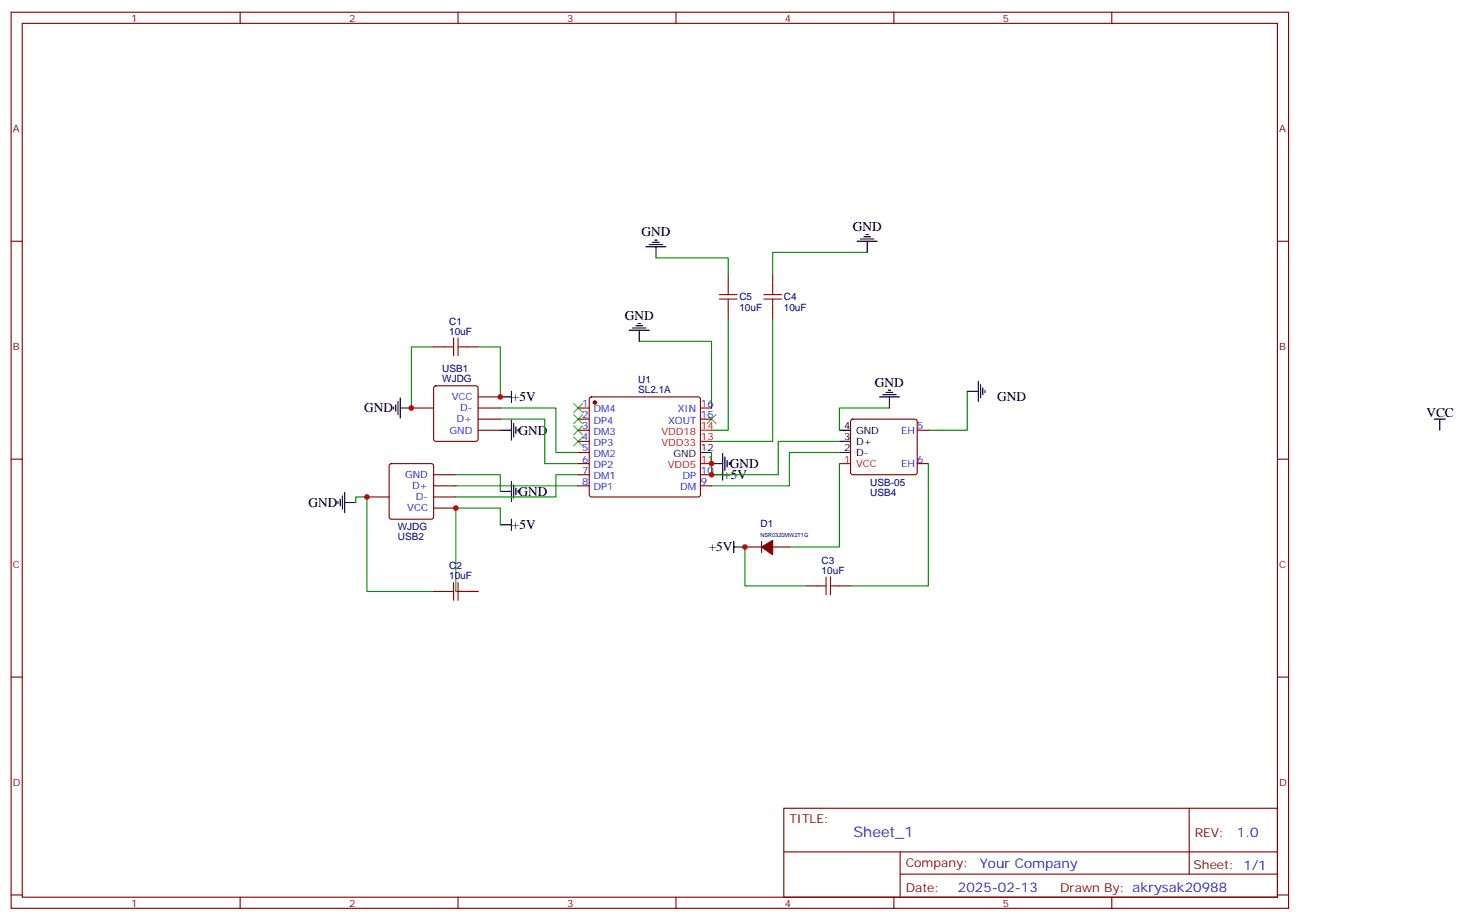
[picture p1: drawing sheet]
<svg xmlns="http://www.w3.org/2000/svg" width="465mm" height="292mm" viewBox="0 0 465 292" stroke-linecap="round" stroke-linejoin="round" font-family="sans-serif">
<g fill="none" stroke="#870000" stroke-width=".35">
<path d="M3.5 3.9h405.4v284.3h-405.4zM7.1 7.4h398.2v277.3h-398.2zM76.2 3.9v3.5M145.3 3.9v3.5M214.5 3.9v3.5M283.6 3.9v3.5M352.8 3.9v3.5M3.5 76.6h3.6M405.3 76.6h3.6M231.1 87.1v3.6M231.1 97.7v3.5M245.2 87.1v3.6"/>
<path d="M245.2 97.7v3.5M137.6 110.1h3.5M148.2 110.1h3.5M130.5 129.5h7.1M137.8 122.6l.5-.2h12.7l.5 .2 .2 .5v16.2l-.2 .5-.5 .3h-12.7l-.5-.3-.2-.5v-16.2zM151.7 136.5h7M151.7 129.5h7M151.7 133h7M151.7 125.9h7M183.4 136.5h3.6M183.4 129.5h3.6M183.4 133h3.6"/>
<path d="M187.2 126.1l.5-.2h33.8l.5 .2 .2 .5v30.4l-.2 .5-.5 .2h-33.8l-.5-.2-.2-.5v-30.4zM222.2 129.5h3.6M222.2 133h3.6M270.1 133.2l.5-.2h19.7l.5 .2 .2 .5v16.2l-.2 .5-.5 .2h-19.7l-.5-.2-.2-.5v-16.2zM291 136.5h3.6M3.5 145.7h3.6M116.4 157.7h7.1M123.7 147.3l.5-.2h12.7l.5 .2 .2 .5v16.2l-.3 .5-.4 .2h-12.7l-.5-.2-.2-.5v-16.2zM137.6 150.6h7M137.6 154.2h7M137.6 157.7h7M183.4 147.1h3.6"/>
<path d="M183.4 140.1h3.6M183.4 143.6h3.6M183.4 150.6h3.6M183.4 154.2h3.6M222.2 150.6h3.6M222.2 154.2h3.6M291 147.1h3.6M405.3 145.7h3.6M137.6 161.2h7M236.4 173.6h5.3M241.7 171.8v3.5M245.2 173.6h5.3"/>
<path d="M137.6 187.7h3.5M148.2 187.7h3.5M255.8 185.9h3.5M266.3 185.9h3.6M3.5 214.8h3.6M405.3 214.8h3.6M248.7 256.5h156.6v28.2h-156.6zM377.3 256.5v20.9M248.7 270.3h156.5M285.6 277.4h119.6M285.6 270.3v14.1M3.5 284h3.6"/>
<path d="M76.2 284.7v3.5M145.3 284.7v3.5M214.5 284.7v3.5M283.6 284.7v3.5M352.8 284.7v3.5M405.3 284h3.6"/>
</g>
<g fill="none" stroke="#000" stroke-width=".35">
<path d="M205 78.3h6.3M206 77.6h4.3M207.1 76.9h2.1M207.8 76.2h.7M208.1 78.3v3.5M272 76.6h6.3M273 75.8h4.3M274.1 75.1h2.1M274.8 74.4h.7M275.2 76.6v3.5M199.7 104.8h6.3M200.7 104.1h4.3"/>
<path d="M201.8 103.4h2.1M202.5 102.7h.7M202.8 104.8v3.5M124.9 129.1v.7M125.6 128.4v2.1M126.3 127.4v4.2M127 129.5h3.5M127 126.3v6.3M158.7 136.5h3.6M158.7 125.9h3.6M162.3 124.2v3.5M162.3 133.3v6.4"/>
<path d="M163 134.4v4.2M163.7 135.5v2.1M164.4 136.2v.7M266.3 136.5h3.6M279 125.9h6.4M280.1 125.2h4.2M281.2 124.5h2.1M281.9 123.8h.7M282.2 125.9v3.6M306.9 124.2h3.5M310.4 121v6.4M311.1 122.1v4.2"/>
<path d="M311.9 123.1v2.1M312.6 123.8v.7M455.1 133h3.5M456.8 133v3.5M107.2 159.1v.7M107.9 158.4v2.1M108.7 157.3v4.3M109.4 159.5h3.5M109.4 156.3v6.3M158.7 155.9h3.6M162.3 152.8v6.3M163 153.8v4.2"/>
<path d="M163.7 154.9v2.1M164.4 155.6v.7M222.2 143.6h3.6M225.8 147.1h3.5M225.8 150.6h3.5M229.3 143.9v8.5M230 145v4.2M230.7 146v2.2M231.4 146.8v.7M266.3 140.1h3.6M266.3 143.6h3.6M158.7 166.5h3.6"/>
<path d="M162.3 164.7v3.6M232.8 173.6h3.6M232.8 171.8v3.5"/>
</g>
<g fill="none" stroke="#008700" stroke-width=".35">
<path d="M208.1 81.8h23v5.3M275.2 80.1h-30v7M137.6 110.1h-7.1v19.4M151.7 110.1h7v15.8M202.8 108.3h23v21.2M231.1 101.2v35.3h-5.3M245.2 101.2v38.9h-19.4M158.7 133h14.2v14.1h10.5M158.7 129.5h17.7v14.1h7M282.2 129.5h-15.9v7M306.9 124.2v12.3h-12.3M112.9 159.5v-1.8h3.5v30h21.2"/>
<path d="M144.6 150.6h14.1v5.3M144.6 154.2h38.8M183.4 150.6h-7v7.1h-31.8M266.3 147.1v26.5h-15.8M266.3 143.6h-15.8v10.6h-24.7M266.3 140.1h-19.4v10.5h-21.1v-7M294.6 147.1v38.8h-24.7M158.7 166.5v-5.3h-14.1v26.5h7.1M236.4 173.6v12.3h19.4"/>
</g>
<path d="M222.2 136.5h3.6M222.2 147.1h3.6M222.2 140.1h3.6M266.3 147.1h3.6" fill="none" stroke="#f00" stroke-width=".35"/>
<path d="M182 138.6l2.9 2.9M182 135.1l2.9 2.8M182 131.6l2.9 2.8M182 128.1l2.9 2.8M184.9 138.6l-2.9 2.9M184.9 135.1l-2.9 2.8M184.9 131.6l-2.9 2.8M184.9 128.1l-2.9 2.8M224.4 131.6l2.8 2.8M227.2 131.6l-2.8 2.8" fill="none" stroke="#3c3" stroke-width=".35"/>
<g fill="none" stroke="#a10000" stroke-width=".35">
<path d="M228.2 93.5h5.7M228.2 94.9h5.7M231.1 90.7v2.8M231.1 94.9v2.8M242.4 93.5h5.6M242.4 94.9h5.6M245.2 90.7v2.8M245.2 94.9v2.8M141.1 110.1h2.8M143.9 107.2v5.7M145.3 107.2v5.7M145.3 110.1h2.9"/>
<path d="M141.1 187.7h2.8M143.9 184.9v5.6M145.3 187.7h2.9M145.3 184.9v5.6M259.3 185.9h2.8M262.1 183.1v5.6M263.5 185.9h2.8M263.5 183.1v5.6"/>
</g>
<g fill="#870000" stroke="#870000" stroke-width=".35">
<path d="M241.7 173.6l3.5-2.2v4.6z"/>
<circle cx="188.7" cy="127.7" r=".53"/>
</g>
<g fill="#c00">
<circle cx="236.4" cy="173.6" r=".88"/>
<circle cx="158.8" cy="125.9" r=".88"/>
<circle cx="130.5" cy="129.5" r=".88"/>
<circle cx="225.8" cy="150.6" r=".88"/>
<circle cx="225.8" cy="147.1" r=".88"/>
<circle cx="116.4" cy="157.7" r=".88"/>
<circle cx="144.6" cy="161.2" r=".88"/>
</g>
<text font-size="4.6" fill="#00f" x="270.8" y="265.5">Sheet_1</text>
<g font-size="4.2">
<text x="203.6" y="75">GND</text>
<text x="270.6" y="73.3">GND</text>
<text x="198.3" y="101.5">GND</text>
<text x="277.6" y="122.7">GND</text>
<text x="115.5" y="130.9">GND</text>
<text x="162.5" y="127.3">+5V</text>
<text x="316.4" y="127.4">GND</text>
<text x="164.6" y="137.9">GND</text>
<text x="452.6" y="132.3">VCC</text>
<text x="231.6" y="148.5">GND</text>
<text x="229.5" y="152.1">+5V</text>
<text x="97.9" y="160.8">GND</text>
<text x="164.6" y="157.3">GND</text>
<text x="162.5" y="167.9">+5V</text>
<text x="224.9" y="175">+5V</text>
</g>
<g font-size="4.2" fill="#00f">
<text x="392.5" y="265.7">1.0</text>
<text x="310.9" y="275.3">Your Company</text>
<text x="304" y="283.1">2025-02-13</text>
</g>
<g font-size="3.9" fill="#800">
<text x="250.5" y="261.1">TITLE:</text>
<text x="379.1" y="265.7">REV:</text>
<text x="287.4" y="275.3">Company:</text>
<text x="378.7" y="275.9">Sheet: 1/1</text>
<text x="287.4" y="282.9">Date:</text>
<text x="336.4" y="283">Drawn By: akrysak20988</text>
</g>
<g font-size="3.2" fill="#800">
<text x="41.6" y="6.9">1</text>
<text x="110.8" y="6.9">2</text>
<text x="179.9" y="6.9">3</text>
<text x="249.1" y="6.9">4</text>
<text x="318.2" y="6.9">5</text>
<text x="4.1" y="42">A</text>
<text x="405.9" y="42">A</text>
<text x="4.1" y="111.1">B</text>
<text x="405.9" y="111.1">B</text>
<text x="4.1" y="180.3">C</text>
<text x="405.9" y="180.3">C</text>
<text x="4.1" y="249.4">D</text>
<text x="405.9" y="249.4">D</text>
<text x="41.6" y="287.7">1</text>
<text x="110.8" y="287.7">2</text>
<text x="179.9" y="287.7">3</text>
<text x="249.1" y="287.7">4</text>
<text x="318.2" y="287.7">5</text>
</g>
<g font-size="3.2" fill="#000080">
<text x="234.6" y="95.3">C5</text>
<text x="248.7" y="95.3">C4</text>
<text x="234.6" y="98.6">10uF</text>
<text x="248.7" y="98.6">10uF</text>
<text x="142.5" y="106.2">10uF</text>
<text x="142.5" y="103">C1</text>
<text x="140.3" y="118.2">USB1</text>
<text x="140.3" y="121.4">WJDG</text>
<text x="202.5" y="124.9">SL2.1A</text>
<text x="202.5" y="121.6">U1</text>
<text x="276.2" y="154.3">USB-05</text>
<text x="276.2" y="157.5">USB4</text>
<text x="241.3" y="167.2">D1</text>
<text x="126.2" y="168.3">WJDG</text>
<text x="126.2" y="171.5">USB2</text>
<text x="260.7" y="178.9">C3</text>
<text x="142.5" y="183.8">10uF</text>
<text x="142.5" y="180.6">C2</text>
<text x="260.7" y="182">10uF</text>
</g>
<g font-size="3.2" fill="#00f">
<text x="143.3" y="127">VCC</text>
<text x="146" y="130.5">D-</text>
<text x="184.8" y="129.1">1</text>
<text x="188.3" y="130.9">DM4</text>
<text x="215.1" y="130.9">XIN</text>
<text x="222.4" y="129.1">16</text>
<text x="142.6" y="137.6">GND</text>
<text x="144.9" y="134.1">D+</text>
<text x="184.8" y="132.6">2</text>
<text x="184.8" y="136.2">3</text>
<text x="188.3" y="134.4">DP4</text>
<text x="188.3" y="137.9">DM3</text>
<text x="212" y="134.4">XOUT</text>
<text x="222.4" y="132.6">15</text>
<text x="285.9" y="137.6">EH</text>
<text x="291" y="136.2">5</text>
<text x="184.8" y="139.7">4</text>
<text x="184.8" y="143.2">5</text>
<text x="188.3" y="141.5">DP3</text>
<text x="184.8" y="146.8">6</text>
<text x="188.3" y="145">DM2</text>
<text x="188.3" y="148.5">DP2</text>
<text x="285.9" y="148.2">EH</text>
<text x="291" y="146.8">6</text>
<text x="128.5" y="151.7">GND</text>
<text x="130.8" y="155.2">D+</text>
<text x="184.8" y="150.3">7</text>
<text x="184.8" y="153.8">8</text>
<text x="188.3" y="152">DM1</text>
<text x="188.3" y="155.6">DP1</text>
<text x="215.8" y="155.6">DM</text>
<text x="216.6" y="152">DP</text>
<text x="222.4" y="153.8">9</text>
<text x="222.4" y="150.3">10</text>
<text x="131.9" y="158.8">D-</text>
<text x="129.2" y="162.3">VCC</text>
</g>
<g font-size="3.2" fill="#f00">
<text x="209.9" y="137.9">VDD18</text>
<text x="222.4" y="136.2">14</text>
<text x="209.9" y="141.5">VDD33</text>
<text x="222.4" y="139.7">13</text>
<text x="211.9" y="148.5">VDD5</text>
<text x="222.4" y="146.8">11</text>
<text x="267.9" y="146.8">1</text>
<text x="271.6" y="148.2">VCC</text>
</g>
<g font-size="3.2">
<text x="267.9" y="136.2">4</text>
<text x="271.6" y="137.6">GND</text>
<text x="222.4" y="143.2">12</text>
<text x="267.9" y="139.7">3</text>
<text x="267.9" y="143.2">2</text>
<text x="271.6" y="141.1">D+</text>
<text x="213.7" y="145">GND</text>
<text x="271.6" y="144.6">D-</text>
</g>
<text font-size="1.8" fill="#000080" x="241.3" y="170.4">NSR0320MW2T1G</text>
</svg>
